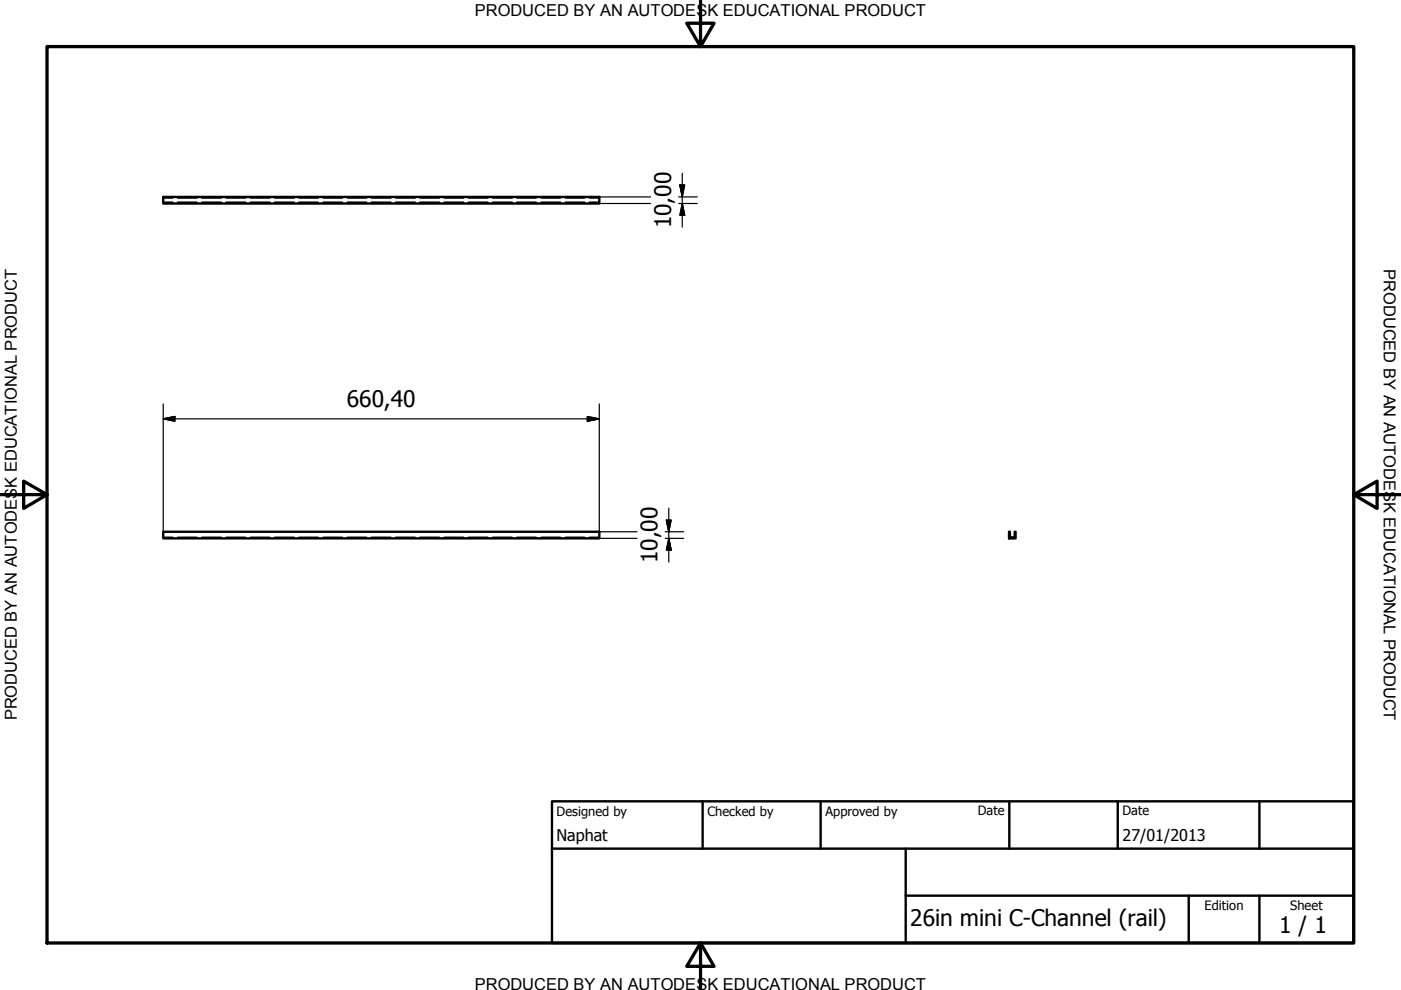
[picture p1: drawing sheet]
<svg xmlns="http://www.w3.org/2000/svg" width="297mm" height="210mm" viewBox="0 0 297 210" stroke-linecap="round" stroke-linejoin="round" font-family="sans-serif">
<!-- layer: Visible (ISO) -->
<path d="M34.6 41.8h92.5v1.4h-92.5zM34.6 112.7h92.5v1.4h-92.5zM213.9 112.7h.2v1.3h1v-1.3h.2v1.4h-1.4z" fill="none" stroke="#000" stroke-width=".51"/>
<!-- layer: Hidden (ISO) -->
<g fill="none" stroke="#000" stroke-width=".38">
<path d="M34.6 41.9h2M34.6 42.9h2M37.7 41.9h4.1M37.7 42.9h4.1M42.8 41.9h4.1M42.8 42.9h4.1M47.9 41.9h4.2M47.9 42.9h4.2M53.1 41.9h4.1M53.1 42.9h4.1M58.2 41.9h4.2M58.2 42.9h4.2"/>
<path d="M63.4 41.9h4M63.4 42.9h4M68.5 41.9h4.1M68.5 42.9h4.1M73.7 41.9h4M73.7 42.9h4M78.7 41.9h4.2M78.7 42.9h4.2M83.9 41.9h4.1M83.9 42.9h4.1M89 41.9h4.2M89 42.9h4.2"/>
<path d="M94.2 41.9h4.1M94.2 42.9h4.1M99.3 41.9h4.1M99.3 42.9h4.1M104.5 41.9h4.1M104.5 42.9h4.1M109.6 41.9h4.1M109.6 42.9h4.1M114.7 41.9h4.1M114.7 42.9h4.1M119.9 41.9h4.1M119.9 42.9h4.1"/>
<path d="M125 41.9h2.1M125 42.9h2.1M34.6 114h2M37.7 114h4.1M42.8 114h4.1M47.9 114h4.2M53.1 114h4.1M58.2 114h4.2M63.4 114h4M68.5 114h4.1M73.7 114h4M78.7 114h4.2"/>
<path d="M83.9 114h4.1M89 114h4.2M94.2 114h4.1M99.3 114h4.1M104.5 114h4.1M109.6 114h4.1M114.7 114h4.1M119.9 114h4.1M125 114h2.1"/>
</g>
<!-- layer: Border (ISO) -->
<path d="M148.5 -.1v10l-2.9-5h5.8l-2.9 5M10 9.9h277v190h-277zM0 104.9h10l-5-2.9v5.8l5-2.9M287 104.9l5 2.9v-5.8l-5 2.9h10M148.5 199.9l2.9 5h-5.8l2.9-5v10" fill="none" stroke="#000" stroke-width=".7"/>
<!-- layer: Title (ISO) -->
<path d="M117 169.9h170v30h-170zM117 179.9h170M149 169.9v10M174 169.9v10M192 179.9v20M214 169.9v10M237 169.9v10M267 169.9v10M192 189.9h95M252 189.9v10M267 189.9v10" fill="none" stroke="#000" stroke-width=".51"/>
<!-- layer: Dimension (ISO) -->
<g fill="none" stroke="#000" stroke-width=".25">
<path d="M144.1 39.2h1.1l-.5 2.6zM144.7 36.7v11.5M127.1 43.2h10.8M127.1 41.8h10.8M143.9 43.2h3.9M143.9 41.8h3.9M144.7 43.2l.5 2.4h-1.1zM34.6 88.8l2.5-.5v1zM34.6 88.8h92.5M34.6 85.6v27.1M124.5 88.3l2.6 .5-2.6 .5zM127.1 85.6v27.1h8"/>
<path d="M127.1 114.1h8M141 114.1h4M141 112.7h4M141.3 110.3h1l-.5 2.4zM141.8 114.1l.5 2.5h-1zM141.8 107.7v11.5"/>
</g>
<path d="M144.1 39.2l.6 2.6zM144.1 39.2h1.1l-.5 2.6zM144.7 43.2l.5 2.4zM144.7 43.2l.5 2.4h-1.1zM34.6 88.8l2.5-.5zM34.6 88.8l2.5-.5v1zM124.5 89.3l2.6-.5zM124.5 88.3l2.6 .5-2.6 .5zM141.3 110.3l.5 2.4zM141.3 110.3h1l-.5 2.4zM141.8 114.1l.5 2.5zM141.8 114.1l.5 2.5h-1z" fill="#000" stroke="#000" stroke-width=".25"/>
<g font-size="4.8">
<text x="142.3" y="48.4" transform="rotate(-90 142.3 48.4)">10,00</text>
<text x="73.5" y="86.4">660,40</text>
<text x="139.4" y="119.4" transform="rotate(-90 139.4 119.4)">10,00</text>
<text x="193" y="196.3">26in mini C-Channel (rail)</text>
<text x="271.2" y="197.8">1 / 1</text>
</g>
<g font-size="3.5">
<text x="100.6" y="3.5">PRODUCED BY AN AUTODESK EDUCATIONAL PRODUCT</text>
<text x="293.4" y="57.1" transform="rotate(90 293.4 57.1)">PRODUCED BY AN AUTODESK EDUCATIONAL PRODUCT</text>
<text x="3.6" y="152.8" transform="rotate(-90 3.6 152.8)">PRODUCED BY AN AUTODESK EDUCATIONAL PRODUCT</text>
<text x="100.6" y="209.9">PRODUCED BY AN AUTODESK EDUCATIONAL PRODUCT</text>
</g>
<g font-size="3.4">
<text x="118" y="178.2">Naphat</text>
<text x="238" y="178.3">27/01/2013</text>
</g>
<g font-size="2.7">
<text x="118" y="173">Designed by</text>
<text x="150" y="173">Checked by</text>
<text x="175" y="173">Approved by</text>
<text x="207.3" y="172.9">Date</text>
<text x="238" y="172.9">Date</text>
<text x="255.4" y="193">Edition</text>
<text x="273.6" y="193">Sheet</text>
</g>
</svg>
